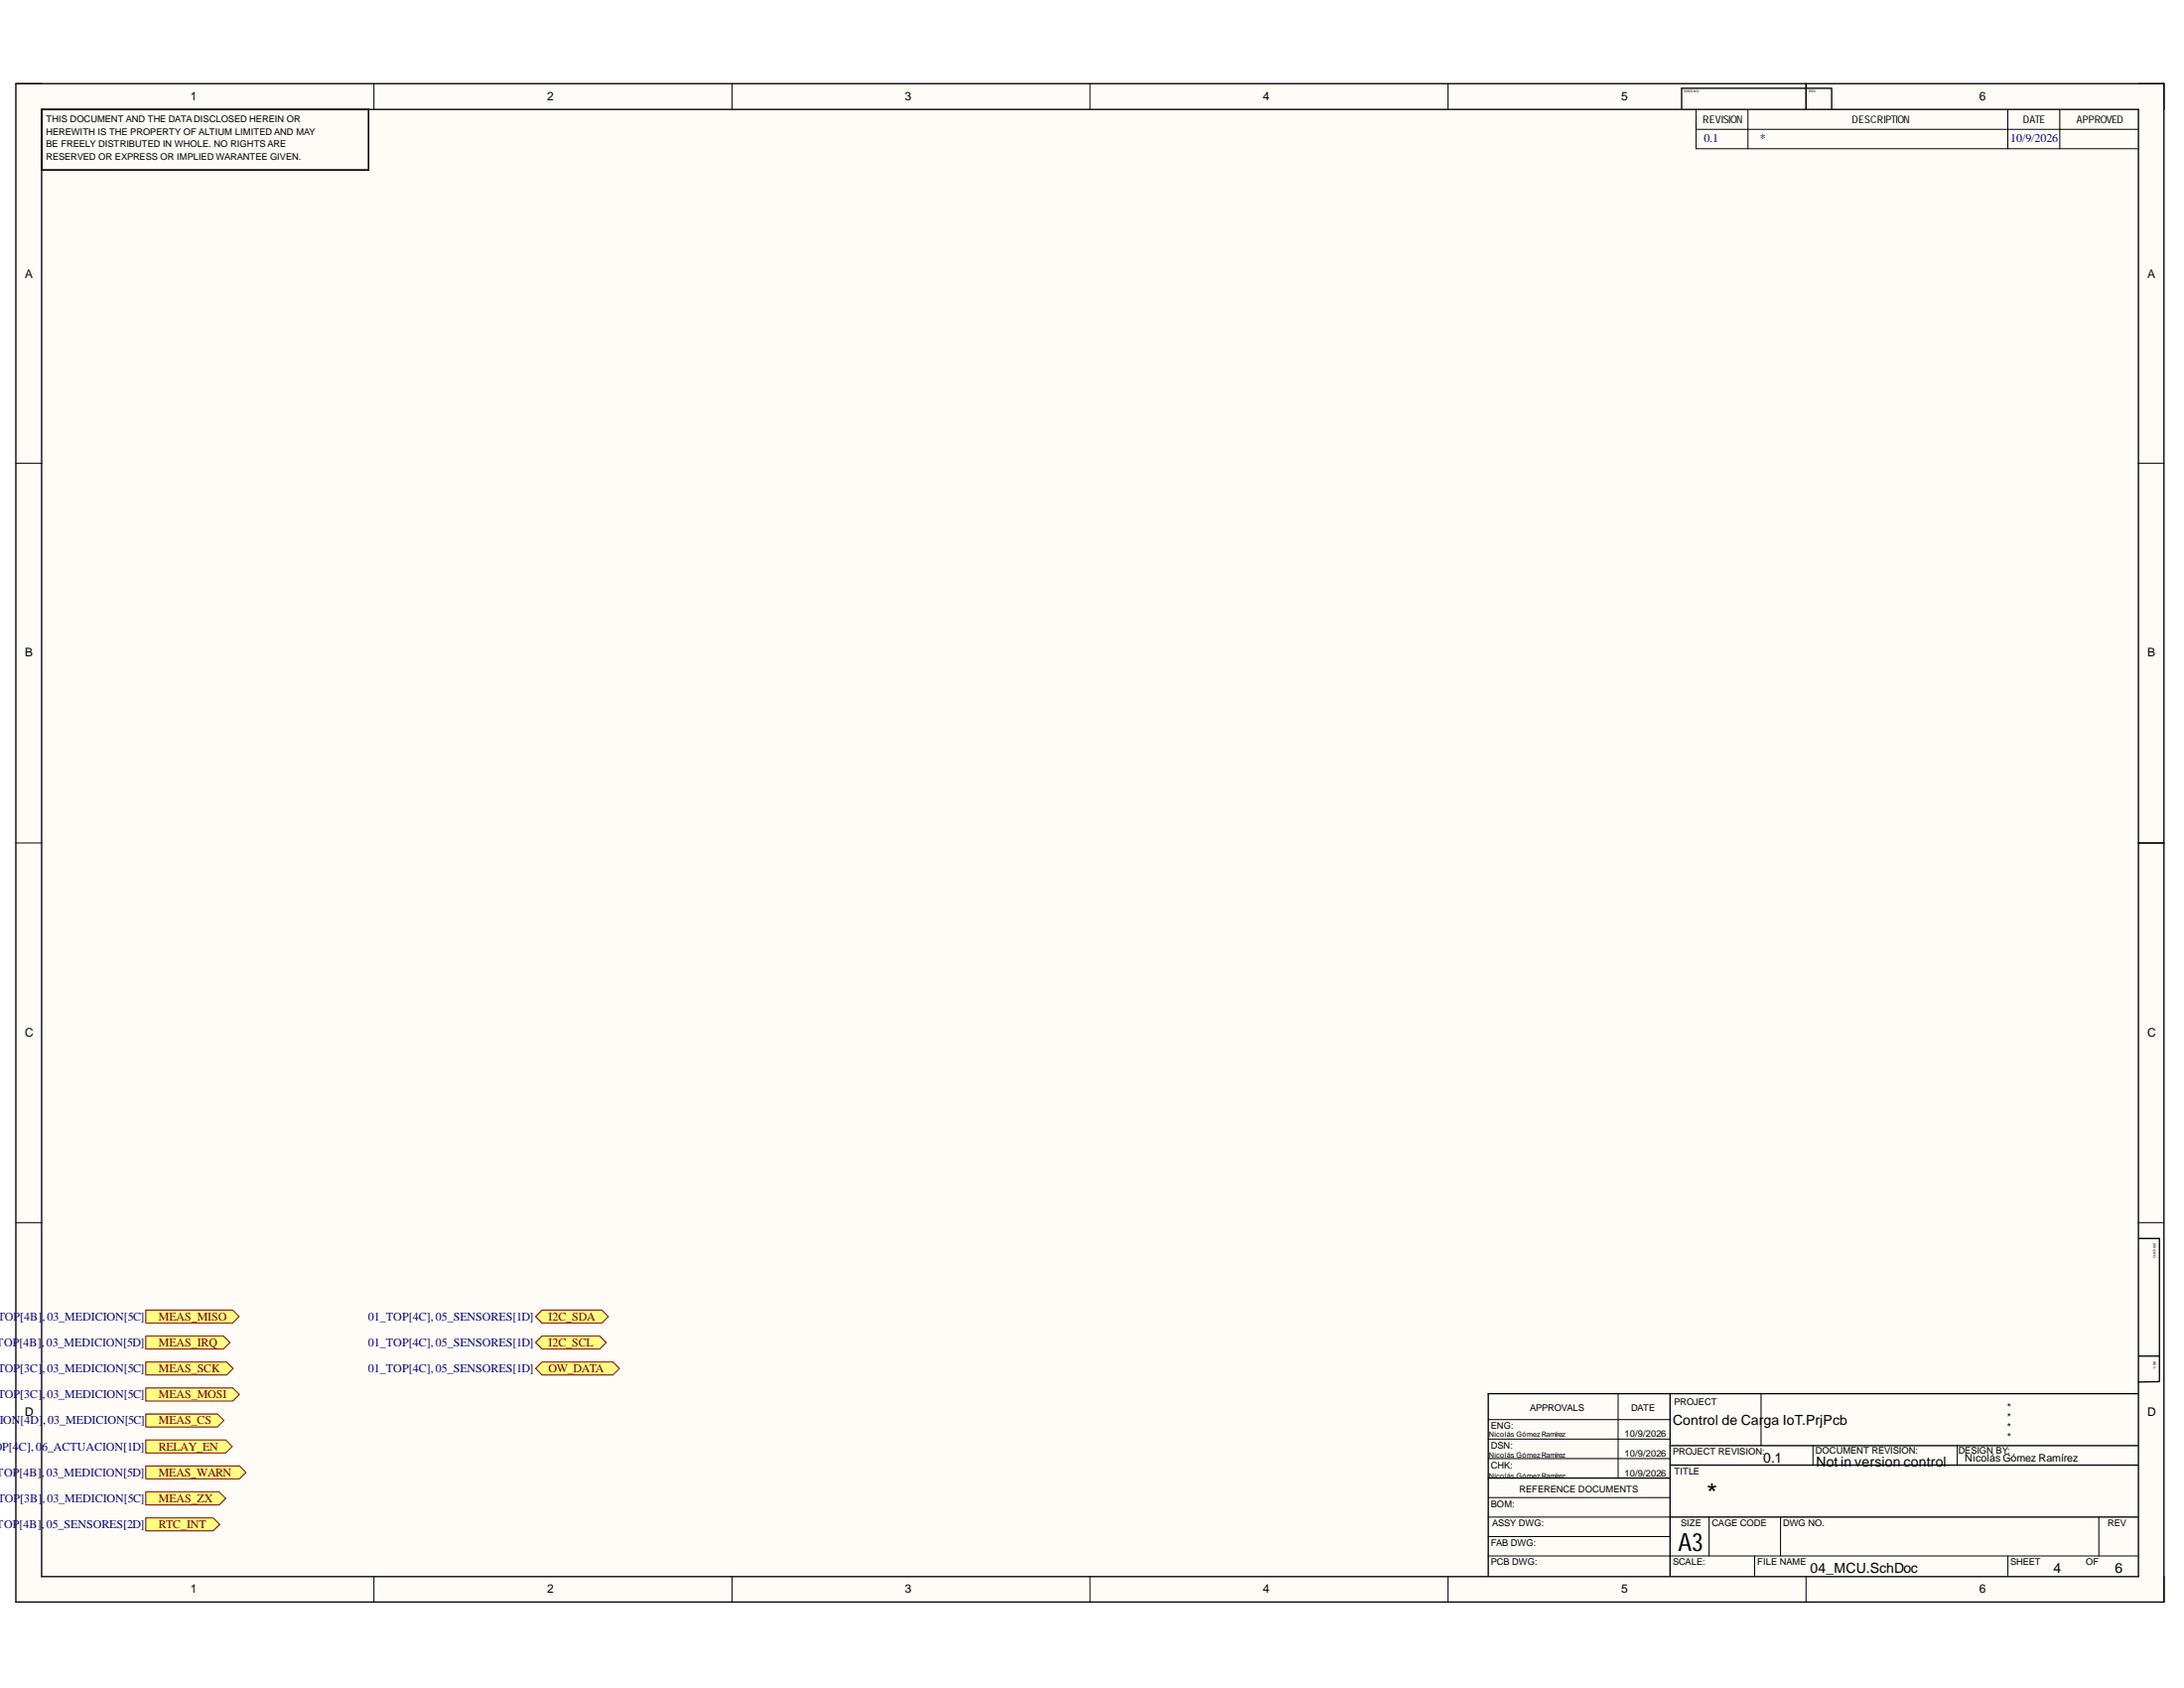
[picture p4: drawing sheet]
<svg xmlns="http://www.w3.org/2000/svg" width="279mm" height="216mm" viewBox="0 0 279 216" stroke-linecap="round" stroke-linejoin="round" font-family="sans-serif">
<g fill="#fffcf8">
<path d="M2 10.7h274.9v194.2h-274.9z" fill-rule="evenodd"/>
<path d="M5.4 14h268.1v187.6h-268.1z" fill-rule="evenodd"/>
</g>
<g fill="none" stroke="#000" stroke-width=".13">
<path d="M2 10.7h3.4M47.8 10.7v3.3M93.6 10.7v3.3M139.4 10.7v3.3M185.3 10.7v3.3M217 14v5h56.5M217 16.5h56.5M223.6 14v5M231.1 10.7v3.3M256.9 14v5M263.5 14v5M273.5 10.7h3.4v3.3"/>
<path d="M2 59.3h3.4M273.5 59.3h3.4M2 107.8h3.4M273.5 107.8h3.4M2 156.4h3.4M273.5 156.4h3.4M207 178.3v10.8M225.3 178.3v6.6M190.4 199h83.1M190.4 184.1h23.3M190.4 181.6h23.3M190.4 186.6h23.3"/>
<path d="M190.4 194h23.3M190.4 191.5h23.3M190.4 196.5h23.3M218.6 194v5M224.5 199v2.5M227.8 194v5M231.9 184.9v2.5M250.4 184.9v2.5M256.9 199v2.5M268.5 194v5M47.8 201.6v3.3M93.6 201.6v3.3"/>
<path d="M139.4 201.6v3.3M185.3 201.6v3.3M231.1 201.6v3.3M276.9 201.6v3.3"/>
</g>
<g fill="none" stroke="#000" stroke-width=".17">
<path d="M2 10.7h274.8v194.2h-274.8zM5.3 14h268.3v187.7h-268.3zM47.2 14v7.7h-41.9M231.1 10.7v3.3M234.3 11.3h-19.2v2.6M234.3 11.4v2.6M273.6 107.8h3.3M273.6 158.4h2.7v18.3l-2.7 .1M213.7 178.3v23.2M273.5 178.3h-83.1v23.2M273.6 173.4h2.7M190.4 189.1h23.3"/>
<path d="M213.7 184.9h59.8M213.7 187.4h59.8M213.7 194h59.8"/>
</g>
<path d="M18.7 167.6h11.1l.8 .8-.8 .8h-11.1z" fill-rule="evenodd" fill="#ffff80"/>
<path d="M18.7 167.6h11.1l.8 .8-.8 .8h-11.1z" fill="none" stroke="#800000" stroke-width=".13"/>
<path d="M18.7 170.9h9.9l.8 .8-.8 .8h-9.9z" fill-rule="evenodd" fill="#ffff80"/>
<path d="M18.7 170.9h9.9l.8 .8-.8 .8h-9.9z" fill="none" stroke="#800000" stroke-width=".13"/>
<path d="M68.5 168.4l.8-.8h7.7l.8 .8-.8 .8h-7.7z" fill-rule="evenodd" fill="#ffff80"/>
<path d="M68.5 168.4l.8-.8h7.7l.8 .8-.8 .8h-7.7z" fill="none" stroke="#800000" stroke-width=".13"/>
<path d="M68.5 171.7l.8-.8h7.4l.9 .8-.9 .8h-7.4z" fill-rule="evenodd" fill="#ffff80"/>
<path d="M68.5 171.7l.8-.8h7.4l.9 .8-.9 .8h-7.4z" fill="none" stroke="#800000" stroke-width=".13"/>
<path d="M18.7 174.2h10.3l.8 .8-.8 .9h-10.3z" fill-rule="evenodd" fill="#ffff80"/>
<path d="M18.7 174.2h10.3l.8 .8-.8 .9h-10.3z" fill="none" stroke="#800000" stroke-width=".13"/>
<path d="M18.7 177.5h11.1l.8 .9-.8 .8h-11.1z" fill-rule="evenodd" fill="#ffff80"/>
<path d="M18.7 177.5h11.1l.8 .9-.8 .8h-11.1z" fill="none" stroke="#800000" stroke-width=".13"/>
<path d="M18.7 180.9h9.1l.9 .8-.9 .8h-9.1z" fill-rule="evenodd" fill="#ffff80"/>
<path d="M18.7 180.9h9.1l.9 .8-.9 .8h-9.1z" fill="none" stroke="#800000" stroke-width=".13"/>
<path d="M18.7 184.2h10.2l.8 .8-.8 .8h-10.2z" fill-rule="evenodd" fill="#ffff80"/>
<path d="M18.7 184.2h10.2l.8 .8-.8 .8h-10.2z" fill="none" stroke="#800000" stroke-width=".13"/>
<path d="M18.7 187.5h11.9l.9 .8-.9 .9h-11.9z" fill-rule="evenodd" fill="#ffff80"/>
<path d="M18.7 187.5h11.9l.9 .8-.9 .9h-11.9z" fill="none" stroke="#800000" stroke-width=".13"/>
<path d="M18.7 190.8h9.4l.8 .8-.8 .9h-9.4z" fill-rule="evenodd" fill="#ffff80"/>
<path d="M18.7 190.8h9.4l.8 .8-.8 .9h-9.4z" fill="none" stroke="#800000" stroke-width=".13"/>
<path d="M18.7 194.1h8.6l.8 .9-.8 .8h-8.6z" fill-rule="evenodd" fill="#ffff80"/>
<path d="M18.7 194.1h8.6l.8 .9-.8 .8h-8.6z" fill="none" stroke="#800000" stroke-width=".13"/>
<path d="M68.5 175l.8-.8h9.1l.8 .8-.8 .9h-9.1z" fill-rule="evenodd" fill="#ffff80"/>
<path d="M68.5 175l.8-.8h9.1l.8 .8-.8 .9h-9.1z" fill="none" stroke="#800000" stroke-width=".13"/>
<text font-size="3.5" x="218.3" y="192.3">*</text>
<text font-size="3.2" x="214.7" y="198.3">A3</text>
<g font-size="1.8">
<text x="214" y="182.3">Control de Carga IoT.PrjPcb</text>
<text x="225.6" y="187.1">0.1</text>
<text x="232.4" y="187.5">Not in version control</text>
<text x="231.6" y="201.1">04_MCU.SchDoc</text>
<text x="262.7" y="201.1">4</text>
<text x="270.6" y="201.1">6</text>
</g>
<g font-size="1.5">
<text x="24.4" y="12.9">1</text>
<text x="70" y="12.9">2</text>
<text x="115.8" y="12.9">3</text>
<text x="161.6" y="12.9">4</text>
<text x="207.4" y="12.9">5</text>
<text x="253.2" y="12.9">6</text>
<text x="3.2" y="35.5">A</text>
<text x="274.7" y="35.5">A</text>
<text x="3.2" y="84">B</text>
<text x="274.7" y="84">B</text>
<text x="3.2" y="132.6">C</text>
<text x="274.7" y="132.6">C</text>
<text x="3.2" y="181.1">D</text>
<text x="274.7" y="181.1">D</text>
<text x="24.4" y="203.8">1</text>
<text x="70" y="203.8">2</text>
<text x="115.8" y="203.8">3</text>
<text x="161.6" y="203.8">4</text>
<text x="207.4" y="203.8">5</text>
<text x="253.2" y="203.8">6</text>
</g>
<g font-size="1.5" fill="#000080">
<text x="218" y="18.2">0.1</text>
<text x="225.2" y="18.2">*</text>
<text x="257.2" y="18.2">10/9/2026</text>
<text x="-.4" y="172.2">TOP[4B],</text>
<text x="-.3" y="168.9">TOP[4B],</text>
<text x="5.9" y="172.2">03_MEDICION[5D]</text>
<text x="6" y="168.9">03_MEDICION[5C]</text>
<text x="47.1" y="168.9">01_TOP[4C], 05_SENSORES[1D]</text>
<text x="47.1" y="172.2">01_TOP[4C], 05_SENSORES[1D]</text>
<text x="-.3" y="175.5">TOP[3C],</text>
<text x="-.3" y="178.8">TOP[3C],</text>
<text x="6" y="175.5">03_MEDICION[5C]</text>
<text x="6" y="178.8">03_MEDICION[5C]</text>
<text x="47.1" y="175.5">01_TOP[4C], 05_SENSORES[1D]</text>
<text x="-.8" y="185.5">OP[4C], 06_ACTUACION[1D]</text>
<text x="-.1" y="182.1">ION[4D],03_MEDICION[5C]</text>
<text x="-.4" y="188.8">TOP[4B],</text>
<text x="5.9" y="188.8">03_MEDICION[5D]</text>
<text x="-.4" y="195.5">TOP[4B],</text>
<text x="-.3" y="192.1">TOP[3B],</text>
<text x="5.9" y="195.5">05_SENSORES[2D]</text>
<text x="6" y="192.1">03_MEDICION[5C]</text>
</g>
<g font-size="1.5" fill="#800000">
<text x="20.3" y="168.9">MEAS_MISO</text>
<text x="20.3" y="172.2">MEAS_IRQ</text>
<text x="70.2" y="168.9">I2C_SDA</text>
<text x="70.2" y="172.2">I2C_SCL</text>
<text x="20.3" y="175.5">MEAS_SCK</text>
<text x="20.3" y="178.8">MEAS_MOSI</text>
<text x="70.2" y="175.5">OW_DATA</text>
<text x="20.3" y="182.1">MEAS_CS</text>
<text x="20.3" y="185.5">RELAY_EN</text>
<text x="20.3" y="188.8">MEAS_WARN</text>
<text x="20.3" y="192.1">MEAS_ZX</text>
<text x="20.3" y="195.5">RTC_INT</text>
</g>
<g font-size="1.4">
<text x="217.8" y="15.7">REVISION</text>
<text x="236.9" y="15.7">DESCRIPTION</text>
<text x="258.8" y="15.7">DATE</text>
<text x="265.7" y="15.7">APPROVED</text>
<text x="256.8" y="183.1">*</text>
<text x="256.8" y="184.3">*</text>
<text x="256.8" y="180.4">*</text>
<text x="256.8" y="181.7">*</text>
<text x="251.4" y="186.9">Nicolás Gómez Ramírez</text>
</g>
<g font-size="1.2">
<text x="5.9" y="15.6">THIS DOCUMENT AND THE DATA DISCLOSED HEREIN OR</text>
<text x="5.9" y="17.2">HEREWITH IS THE PROPERTY OF ALTIUM LIMITED AND MAY</text>
<text x="5.9" y="18.9">BE FREELY DISTRIBUTED IN WHOLE. NO RIGHTS ARE</text>
<text x="5.9" y="20.5">RESERVED OR EXPRESS OR IMPLIED WARANTEE GIVEN.</text>
<text x="214.2" y="179.7">PROJECT</text>
<text x="190.8" y="182.8">ENG:</text>
<text x="190.8" y="185.2">DSN:</text>
<text x="195.7" y="180.4">APPROVALS</text>
<text x="207.8" y="183.8">10/9/2026</text>
<text x="208.7" y="180.4">DATE</text>
<text x="232.3" y="185.9">DOCUMENT REVISION:</text>
<text x="250.5" y="185.9">DESIGN BY:</text>
<text x="190.8" y="187.8">CHK:</text>
<text x="194.4" y="190.9">REFERENCE DOCUMENTS</text>
<text x="207.8" y="186.3">10/9/2026</text>
<text x="207.8" y="188.8">10/9/2026</text>
<text x="214" y="186.1">PROJECT REVISION:</text>
<text x="214.2" y="188.6">TITLE</text>
<text x="190.8" y="192.8">BOM:</text>
<text x="190.8" y="197.8">FAB DWG:</text>
<text x="190.9" y="195.2">ASSY DWG:</text>
<text x="215" y="195.2">SIZE</text>
<text x="219" y="195.2">CAGE CODE</text>
<text x="228.1" y="195.2">DWG NO.</text>
<text x="269.6" y="195.2">REV</text>
<text x="190.8" y="200.2">PCB DWG:</text>
<text x="214" y="200.2">SCALE:</text>
<text x="224.8" y="200.2">FILE NAME</text>
<text x="257.2" y="200.2">SHEET</text>
<text x="266.8" y="200.2">OF</text>
</g>
<g font-size=".9">
<text x="190.5" y="183.8">Nicolás GómezRamírez</text>
<text x="190.5" y="186.4">Nicolás GómezRamírez</text>
<text x="190.5" y="189.1">Nicolás GómezRamírez</text>
</g>
<g font-size=".4">
<text x="215.4" y="11.8">DWG NO:</text>
<text x="231.4" y="11.8">REV:</text>
<text x="275.5" y="159" transform="rotate(90 275.5 159)">DWG NO:</text>
<text x="275.5" y="174.1" transform="rotate(90 275.5 174.1)">REV:</text>
</g>
</svg>
